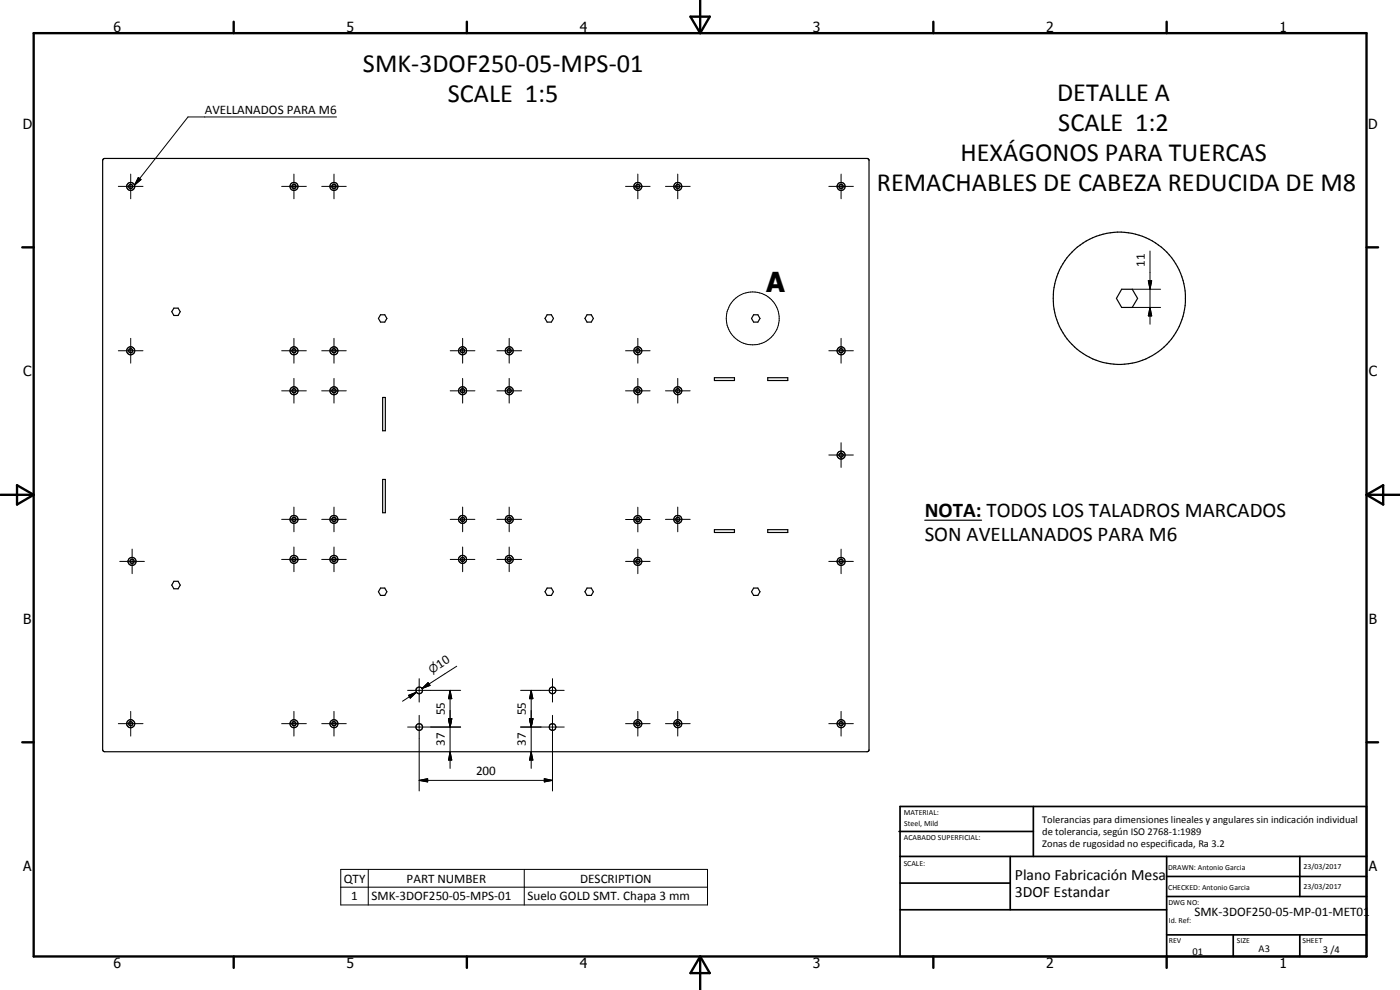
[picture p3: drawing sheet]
<svg xmlns="http://www.w3.org/2000/svg" width="420mm" height="297mm" viewBox="0 0 420 297" stroke-linecap="round" stroke-linejoin="round" font-family="sans-serif">
<g fill="none" stroke="#000" stroke-width=".35">
<path d="M30.9 47.8l.5-.3h228.8l.5 .3v177.5l-.5 .3-229.1-.2-.3-.4zM52.2 92.5h1.3l.6 1-.6 1.2h-1.3l-.6-1.2zM114.2 94.4h1.3l.6 1.1-.6 1.1h-1.3l-.6-1.1zM164.2 94.4h1.3l.6 1.1-.6 1.1h-1.3l-.6-1.1zM176.2 94.4h1.2l.7 1.1-.7 1.1h-1.2l-.7-1.1zM226.2 94.4h1.2l.7 1.1-.7 1.1h-1.2l-.7-1.1zM336.6 86.8h3.2l1.6 2.7-1.6 2.7h-3.2l-1.5-2.7zM114.8 119.3h.8v9.9h-.8zM214.4 113.3h6v.9h-6zM230.4 113.3h6v.9h-6zM114.8 143.8h.8v10h-.8zM214.4 158.9h6v.9h-6z"/>
<path d="M230.4 158.9h6v.9h-6zM277.5 156.1h17.1M52.2 174.4h1.3l.6 1.2-.6 1.1h-1.3l-.6-1.1zM114.2 176.4h1.3l.6 1.1-.6 1.1h-1.3l-.6-1.1zM164.2 176.4h1.3l.6 1.1-.6 1.1h-1.3l-.6-1.1zM176.2 176.4h1.2l.7 1.1-.7 1.1h-1.2l-.7-1.1zM226.2 176.4h1.2l.7 1.1-.7 1.1h-1.2l-.7-1.1z"/>
<circle cx="39.2" cy="55.9" r="1.2"/>
<circle cx="39.2" cy="55.9" r=".63"/>
<circle cx="88.2" cy="55.9" r=".61"/>
<circle cx="88.2" cy="55.9" r="1.2"/>
<circle cx="100.2" cy="55.9" r="1.2"/>
<circle cx="100.2" cy="55.9" r=".63"/>
<circle cx="191.4" cy="55.9" r=".61"/>
<circle cx="191.4" cy="55.9" r="1.2"/>
<circle cx="203.4" cy="55.9" r="1.21"/>
<circle cx="203.4" cy="55.9" r=".63"/>
<circle cx="252.4" cy="55.9" r=".63"/>
<circle cx="252.4" cy="55.9" r="1.21"/>
<circle cx="335.9" cy="89.5" r="19.9"/>
<circle cx="39.2" cy="105.2" r=".62"/>
<circle cx="39.2" cy="105.2" r="1.22"/>
<circle cx="88.2" cy="105.3" r=".62"/>
<circle cx="88.2" cy="117.2" r=".62"/>
<circle cx="88.2" cy="105.2" r="1.19"/>
<circle cx="88.2" cy="117.2" r="1.2"/>
<circle cx="100.2" cy="105.3" r="1.2"/>
<circle cx="100.2" cy="117.2" r="1.2"/>
<circle cx="100.2" cy="117.2" r=".63"/>
<circle cx="100.2" cy="105.2" r=".63"/>
<circle cx="138.8" cy="117.2" r=".62"/>
<circle cx="138.8" cy="105.3" r=".62"/>
<circle cx="138.8" cy="105.2" r="1.21"/>
<circle cx="138.8" cy="117.2" r="1.2"/>
<circle cx="152.8" cy="105.3" r=".62"/>
<circle cx="152.8" cy="117.2" r="1.2"/>
<circle cx="152.8" cy="117.2" r=".62"/>
<circle cx="152.8" cy="105.2" r="1.21"/>
<circle cx="191.4" cy="105.2" r="1.21"/>
<circle cx="191.4" cy="105.2" r=".61"/>
<circle cx="191.4" cy="117.2" r=".62"/>
<circle cx="191.4" cy="117.2" r="1.2"/>
<circle cx="203.4" cy="117.2" r="1.2"/>
<circle cx="203.4" cy="117.2" r=".63"/>
<circle cx="252.4" cy="105.3" r="1.2"/>
<circle cx="252.4" cy="105.2" r=".63"/>
<circle cx="252.4" cy="136.5" r=".62"/>
<circle cx="252.4" cy="136.5" r="1.21"/>
<circle cx="88.2" cy="155.9" r=".62"/>
<circle cx="88.2" cy="155.8" r="1.2"/>
<circle cx="100.2" cy="155.8" r="1.2"/>
<circle cx="100.2" cy="155.8" r=".63"/>
<circle cx="138.8" cy="155.8" r=".61"/>
<circle cx="138.8" cy="155.8" r="1.2"/>
<circle cx="152.8" cy="155.9" r=".61"/>
<circle cx="152.8" cy="155.8" r="1.2"/>
<circle cx="191.4" cy="155.9" r=".6"/>
<circle cx="191.4" cy="155.9" r="1.2"/>
<circle cx="203.4" cy="155.8" r="1.2"/>
<circle cx="203.4" cy="155.8" r=".63"/>
<circle cx="39.6" cy="168.4" r=".62"/>
<circle cx="39.6" cy="168.4" r="1.2"/>
<circle cx="88.2" cy="167.9" r="1.19"/>
<circle cx="88.2" cy="167.8" r=".61"/>
<circle cx="100.2" cy="167.9" r="1.2"/>
<circle cx="100.2" cy="167.8" r=".63"/>
<circle cx="138.8" cy="167.8" r=".62"/>
<circle cx="138.8" cy="167.9" r="1.21"/>
<circle cx="152.8" cy="167.9" r="1.2"/>
<circle cx="152.8" cy="167.8" r=".63"/>
<circle cx="191.4" cy="168.4" r=".62"/>
<circle cx="191.4" cy="168.4" r="1.21"/>
<circle cx="252.4" cy="168.4" r=".63"/>
<circle cx="252.4" cy="168.4" r="1.22"/>
<circle cx="39.2" cy="217.1" r=".62"/>
<circle cx="39.2" cy="217.1" r="1.22"/>
<circle cx="88.2" cy="217.2" r=".62"/>
<circle cx="88.2" cy="217.1" r="1.22"/>
<circle cx="100.2" cy="217.1" r=".62"/>
<circle cx="100.2" cy="217.1" r="1.2"/>
<circle cx="125.8" cy="207.1" r=".99"/>
<circle cx="125.8" cy="218.1" r=".99"/>
<circle cx="165.8" cy="218.2" r="1"/>
<circle cx="165.8" cy="207.2" r=".99"/>
<circle cx="191.4" cy="217.2" r=".62"/>
<circle cx="191.4" cy="217.2" r="1.2"/>
<circle cx="203.4" cy="217.1" r="1.21"/>
<circle cx="203.4" cy="217.1" r=".63"/>
<circle cx="252.4" cy="217.2" r="1.2"/>
<circle cx="252.4" cy="217.1" r=".63"/>
</g>
<g fill="none" stroke="#000" stroke-width=".71">
<path d="M10.1 9.9h400v277.1h-400zM70.1 6.5v3.4M140.1 6.5v3.4M207.2 5h5.8l-2.9 4.9zM210.1 0v9.9M280.1 6.5v3.4M350.1 6.5v3.4M6.7 74.2h3.4M410.1 74.2h3.5M.1 148.5h10M5.1 145.6l5 2.9-5 2.9zM410.1 148.5h10"/>
<path d="M410.1 148.5l5-2.9v5.8zM6.7 222.7h3.4M410.1 222.7h3.5M70.1 287v3.4M140.1 287v3.4M210.1 287v10M210.1 287l2.9 5h-5.8zM280.1 287v3.4M350.1 287v3.4"/>
</g>
<g fill="none" stroke="#000" stroke-width=".51">
<path d="M269.8 249.5h40.3M270.1 242h140v45h-140zM270.1 257h140M303.2 257v16M310.1 242v15M350.1 257v30M390.1 257v12M270.1 265h33.1M270.1 273h80M350.1 269h60M350.1 263h60M350.1 280.5h60"/>
<path d="M370.1 280.5v6.5M390.1 280.5v6.5"/>
</g>
<g fill="none" stroke="#000" stroke-width=".3">
<path d="M101 35.1h-44.6l-16 20.4M35.5 55.9h7.4M39.2 52.2v7.4M41.5 53.3l.8 .6-1.9 1.6zM84.5 55.9h7.4M88.2 52.2v7.4M96.6 55.9h7.3M100.2 52.2v7.4M187.7 55.9h7.4M191.4 52.2v7.4M199.7 55.9h7.4M203.4 52.2v7.4"/>
<path d="M248.7 55.9h7.4M252.4 52.2v7.4M345.1 75.3v22M339.8 86.8h8.5M339.8 92.2h8.5M344.6 84.2h1l-.5 2.6zM345.1 92.2l.5 2.6h-1zM35.5 105.2h7.4M39.2 101.5v7.5M84.5 105.2h7.4M84.5 117.3h7.4M88.2 101.5v7.5"/>
<path d="M88.2 113.5v7.4M96.6 105.2h7.3M96.6 117.3h7.3M100.2 101.5v7.5M100.2 113.5v7.4M135.1 105.2h7.4M135.1 117.3h7.4M138.8 101.5v7.5M138.8 113.5v7.4M149.1 105.2h7.4M149.1 117.3h7.4M152.8 101.5v7.5"/>
<path d="M152.8 113.5v7.4M187.7 105.2h7.4M187.7 117.3h7.4M191.4 101.5v7.5M191.4 113.5v7.4M199.7 117.3h7.4M203.4 113.5v7.4M248.7 105.2h7.4M252.4 101.5v7.5M248.7 136.5h7.4M252.4 132.8v7.5M84.5 155.8h7.4"/>
<path d="M88.2 152.1v7.5M96.6 155.8h7.3M100.2 152.1v7.5M135.1 155.8h7.4M138.8 152.1v7.5M149.1 155.8h7.4M152.8 152.1v7.5M187.7 155.9h7.4M191.4 152.2v7.4M199.7 155.8h7.4M203.4 152.1v7.5M35.9 168.4h7.4"/>
<path d="M39.7 164.8v7.3M84.5 167.9h7.4M88.2 164.1v7.4M96.6 167.9h7.3M100.2 164.1v7.4M135.1 167.9h7.4M138.8 164.1v7.4M149.1 167.9h7.4M152.8 164.1v7.4M187.7 168.4h7.4M191.4 164.8v7.3M248.7 168.4h7.4"/>
<path d="M252.4 164.8v7.3M137.1 199.9l-10.5 6.7M35.5 217.1h7.4M39.2 213.4v7.5M84.5 217.1h7.4M88.2 213.4v7.5M96.6 217.1h7.3M100.2 213.4v7.5M122.3 207.1h15.9M122.3 218.1h15.9M122.6 208.6l2.4-.9-1.9 1.8zM125 207.7l-4.2 2.7"/>
<path d="M125.8 203.6v7.1M125.8 214.6v22.7M126.6 206.6l1.9-1.8 .6 .9zM128.8 205.2l-2.2 1.4M134.6 215.6h1l-.5 2.5zM135.1 207.1l.5 2.5h-1zM135.1 207.1v23.4M156.2 207.1h13.1M156.2 218.1h13.1M158.9 215.6h1l-.5 2.5zM159.4 207.1l.5 2.5h-1zM159.4 207.1v23.4"/>
<path d="M165.8 203.6v7.1M165.8 214.6v22.7M187.7 217.1h7.4M191.4 213.4v7.5M199.7 217.1h7.4M203.4 213.4v7.5M248.7 217.1h7.4M252.4 213.4v7.5M125.8 234.1l2.5-.5v1zM125.8 234.1h40M135.1 225.6l.5 2.4h-1zM159.4 225.6l.5 2.4h-1z"/>
<path d="M163.4 233.6l2.4 .5-2.4 .5zM102.3 260.9h110v10.6h-110zM102.3 266.2h110M110.5 260.9v10.6M157.3 260.9v10.6"/>
<circle cx="225.9" cy="95.5" r="8"/>
</g>
<g fill="#000">
<path d="M41.5 53.3l.8 .6-1.9 1.6zM344.6 84.2h1l-.5 2.6zM345.1 92.2l.5 2.6h-1zM122.6 208.6l2.4-.9-1.9 1.8zM126.6 206.6l1.9-1.8 .6 .9zM134.6 215.6h1l-.5 2.5zM135.1 207.1l.5 2.5h-1zM158.9 215.6h1l-.5 2.5zM159.4 207.1l.5 2.5h-1zM125.8 234.1l2.5-.5v1zM135.1 225.6l.5 2.4h-1zM159.4 225.6l.5 2.4h-1z"/>
<path d="M163.4 233.6l2.4 .5-2.4 .5z"/>
</g>
<text font-size="8.2" x="230" y="87.7">A</text>
<g font-size="7.9">
<text x="108.9" y="21.5">SMK-3DOF250-05-MPS-01</text>
<text x="134.4" y="30.6">SCALE 1:5</text>
<text x="317.3" y="30.2">DETALLE A</text>
<text x="317.6" y="39.2">SCALE 1:2</text>
<text x="288.2" y="48.2">HEXÁGONOS PARA TUERCAS</text>
<text x="263.1" y="57.2">REMACHABLES DE CABEZA REDUCIDA DE M8</text>
</g>
<g font-size="6.3">
<text x="277.5" y="155.2">NOTA: TODOS LOS TALADROS MARCADOS</text>
<text x="277.5" y="162.3">SON AVELLANADOS PARA M6</text>
</g>
<g font-size="4.7">
<text x="304.6" y="263.9">Plano Fabricación Mesa</text>
<text x="304.6" y="269.3">3DOF Estandar</text>
</g>
<g font-size="4.2">
<text x="34" y="9.6">6</text>
<text x="104" y="9.6">5</text>
<text x="174" y="9.6">4</text>
<text x="244" y="9.6">3</text>
<text x="314" y="9.6">2</text>
<text x="384" y="9.6">1</text>
<text x="6.8" y="38.7">D</text>
<text x="410.6" y="38.7">D</text>
<text x="7" y="112.9">C</text>
<text x="410.8" y="112.9">C</text>
<text x="7" y="187.1">B</text>
<text x="410.8" y="187.1">B</text>
<text x="7" y="261.4">A</text>
<text x="410.8" y="261.4">A</text>
<text x="34" y="290.4">6</text>
<text x="104" y="290.4">5</text>
<text x="174" y="290.4">4</text>
<text x="244" y="290.4">3</text>
<text x="314" y="290.4">2</text>
<text x="384" y="290.4">1</text>
</g>
<g font-size="3.9">
<text x="61.5" y="34.1">AVELLANADOS PARA M6</text>
<text x="343.6" y="80.1" transform="rotate(-90 343.6 80.1)">11</text>
<text x="131.9" y="200.7" transform="rotate(-33 131.9 200.7)">10</text>
<text x="133.6" y="214.6" transform="rotate(-90 133.6 214.6)">55</text>
<text x="157.8" y="214.6" transform="rotate(-90 157.8 214.6)">55</text>
<text x="133.6" y="223.9" transform="rotate(-90 133.6 223.9)">37</text>
<text x="157.8" y="223.9" transform="rotate(-90 157.8 223.9)">37</text>
<text x="142.9" y="232.6">200</text>
<text x="103.2" y="264.8">QTY</text>
<text x="122" y="264.8">PART NUMBER</text>
<text x="174.1" y="264.8">DESCRIPTION</text>
<text x="105.4" y="270.1">1</text>
<text x="111.5" y="270.1">SMK-3DOF250-05-MPS-01</text>
<text x="158.3" y="270.2">Suelo GOLD SMT. Chapa 3 mm</text>
<text x="358.5" y="275">SMK-3DOF250-05-MP-01-MET01</text>
</g>
<text font-size="3.3" x="129.6" y="202.2" transform="rotate(-33 129.6 202.2)">⌀</text>
<g font-size="3.1">
<text x="312.7" y="246.8">Tolerancias para dimensiones lineales y angulares sin indicación individual</text>
<text x="312.7" y="250.4">de tolerancia, según ISO 2768-1:1989</text>
<text x="312.7" y="254">Zonas de rugosidad no especificada, Ra 3.2</text>
<text x="357.9" y="286.4">01</text>
<text x="377.7" y="285.6">A3</text>
<text x="397" y="285.9">3 /4</text>
</g>
<g font-size="2.4">
<text x="271.2" y="244.4">MATERIAL:</text>
<text x="271.3" y="252">ACABADO SUPERFICIAL:</text>
<text x="271.4" y="247.9">Steel, Mild</text>
<text x="271.2" y="259.7">SCALE:</text>
<text x="350.6" y="260.9">DRAWN: Antonio Garcia</text>
<text x="391.2" y="260.6">23/03/2017</text>
<text x="350.6" y="267">CHECKED: Antonio Garcia</text>
<text x="391.2" y="266.7">23/03/2017</text>
<text x="350.6" y="271.4">DWG NO:</text>
<text x="350.8" y="276.9">Id. Ref:</text>
<text x="350.8" y="282.8">REV</text>
<text x="371.2" y="282.9">SIZE</text>
<text x="390.9" y="282.9">SHEET</text>
</g>
</svg>
